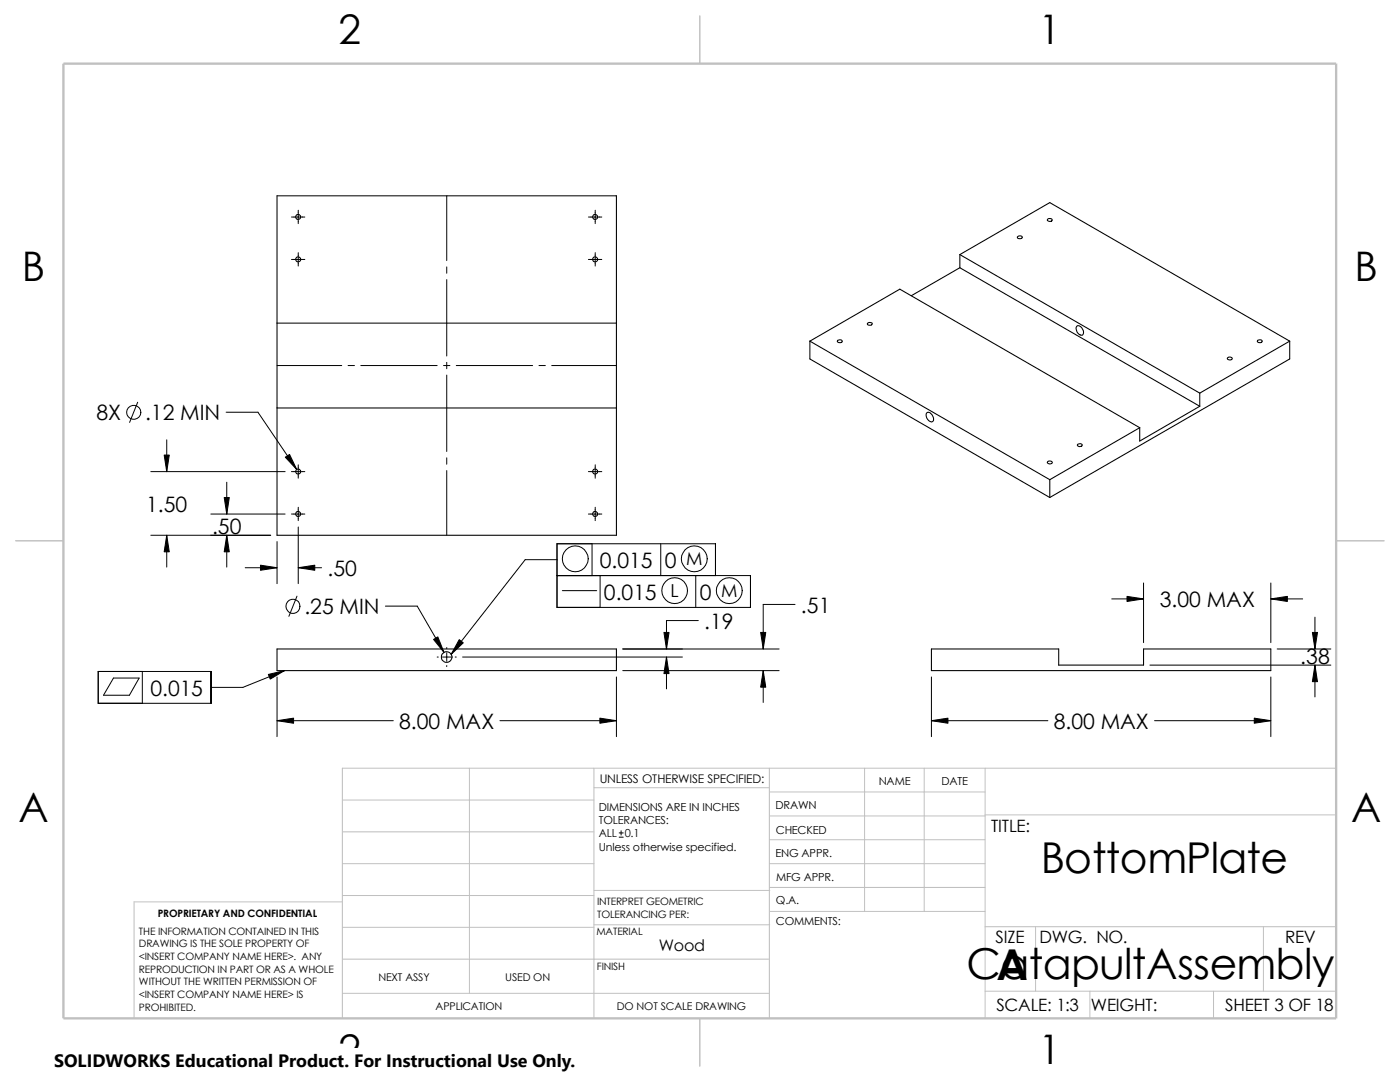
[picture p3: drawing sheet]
<svg xmlns="http://www.w3.org/2000/svg" width="279mm" height="216mm" viewBox="0 0 279 216" stroke-linecap="round" stroke-linejoin="round" font-family="sans-serif">
<g fill="none" stroke="#c0c0c0" stroke-width=".2">
<path d="M68.3 159.6h50.2M93.7 153.3v44.9M118.5 157.2h35M118.5 153.3v49.9M153.5 158h43.1M153.5 153.3v49.9M172.6 153.3v28.6M184.4 153.3v28.6M196.6 153.3v49.9M266.7 153.3h-198.4v49.9M68.3 180h-41.5v23.2M68.3 172.3h50.2"/>
<path d="M68.3 166h50.2M68.3 178.7h50.2M118.5 177.7h35.1M153.5 177.1h43.1M153.5 172.3h43.1M153.5 162.8h43.1M153.5 167.6h43.1M196.6 162.6h70.1M68.3 191.4h85.2M68.3 185h50.2M68.3 198.2h85.2M118.5 184.5h35.1"/>
<path d="M153.6 181.9h43M196.6 184.9h70.1M196.6 197.8h70.1M206.7 184.9v12.9M217.5 197.8v5.4M242.2 197.8v5.4M252.1 184.9v12.9"/>
</g>
<path d="M139.7 3.2v9.5M3.1 107.9h9.6M266.7 107.9h9.5M139.7 203.2v9.5" fill="none" stroke="#c0c0c0" stroke-width=".21"/>
<path d="M12.7 12.7h254v190.5h-254z" fill="none" stroke="#c0c0c0" stroke-width=".47"/>
<g fill="none" stroke="#000" stroke-width=".21">
<path d="M55.3 39.1h67.7v67.7h-67.7zM191.6 53.4l47.8 27.7M191.6 53.4l-9.7 5.6M191.6 50.8l47.8 27.6M191.6 50.8v2.6M191.6 50.8l17.9-10.4 47.9 27.7M203.1 47.2a.5 .5 0 0 1 .5-.2 .5 .5 0 0 1 .4 .5 .57 .57 0 0 1-1-.2zM209.1 43.7a.51 .51 0 0 1 .5-.1 .51 .51 0 0 1 .4 .4 .55 .55 0 0 1-1-.2zM55.3 64.5h67.7M161.6 68.1l47.9 27.6M161.6 68.1l18-10.4 47.9 27.6M161.6 68.1v3.5l47.9 27.7"/>
<path d="M167.2 67.9a.51 .51 0 0 1 .5-.1 .51 .51 0 0 1 .4 .4 .53 .53 0 0 1-.6 .2 .53 .53 0 0 1-.4-.4zM173.2 64.5l.5-.2 .4 .2a.51 .51 0 0 1-.5 .4 .51 .51 0 0 1-.5-.3zM214.9 65.1a1.18 1.18 0 0 1 1.1 .5 1.18 1.18 0 0 1 0 1.3 1.24 1.24 0 0 1-1.1-1.8zM239.4 78.4v2.7M245 71.4a.48 .48 0 0 1 .5-.2 .48 .48 0 0 1 .4 .5 .57 .57 0 0 1-1-.2zM251 67.9a.51 .51 0 0 1 .5-.1 .51 .51 0 0 1 .4 .4 .53 .53 0 0 1-.5 .2 .53 .53 0 0 1-.4-.4zM257.4 68.1l-18 10.3M257.4 68.1v3.5l-47.9 27.7M55.3 81.4h67.7M185 82.4a.93 .93 0 0 1 1.2 .8l.1 .2a.56 .56 0 0 1-.3 .8 .56 .56 0 0 1-.7-.4l-.4-.7zM209.1 92.1a.51 .51 0 0 1 .5-.1 .51 .51 0 0 1 .4 .4 .55 .55 0 0 1-1-.2zM209.5 95.7v3.6"/>
<path d="M215.1 88.6a.48 .48 0 0 1 .5-.1 .48 .48 0 0 1 .3 .4 .54 .54 0 0 1-.9-.1zM227.5 85.3l-18 10.4M239.4 81.1l-11.9 6.9v-2.7M55.3 129.5h67.7v4.3h-67.7zM185.9 129.5h25.4v3.2h16.9v-3.2h25.4v4.3h-67.7z"/>
<circle cx="59.5" cy="51.8" r=".5"/>
<circle cx="59.5" cy="43.3" r=".5"/>
<circle cx="118.8" cy="43.3" r=".5"/>
<circle cx="118.8" cy="51.8" r=".5"/>
<circle cx="59.5" cy="94.1" r=".5"/>
<circle cx="118.8" cy="94.1" r=".5"/>
<circle cx="59.5" cy="102.6" r=".5"/>
<circle cx="118.8" cy="102.6" r=".5"/>
<circle cx="89.2" cy="131.1" r="1.06"/>
</g>
<g fill="none" stroke="#000" stroke-width=".2">
<path d="M89.2 39.1v12.9M58.2 43.3h2.6M58.2 51.8h2.6M59.5 42v2.6M59.5 50.4v2.7M89.2 53.3v1.2M89.2 55.8v15.2M117.4 43.3h2.7M117.4 51.8h2.7M118.8 42v2.6M118.8 50.4v2.7M55.3 72.9h12.9"/>
<path d="M69.5 72.9h1.2M72 72.9h15.2M88.5 72.9h1.3M89.2 72.3v1.3M89.2 74.8v15.3M91.1 72.9h15.2M107.6 72.9h1.2M110.1 72.9h12.9M27.5 80.3l-1.6 4M30.1 94.1h26.8M33.3 87.8v6.3M45.1 82.3h6.4l7.7 11.4"/>
<path d="M45.3 96.2v6.4M58.2 94.1h2.6M59.5 92.8v2.6M89.2 91.4v1.2M89.2 93.9v12.9M117.4 94.1h2.7M118.8 92.8v2.6M30.1 106.8h23.9M33.3 106.8v6.4M42.1 102.6h14.8M45.3 106.8v6.4M48.9 113.3h6.4"/>
<path d="M55.3 108.1v8.4M58.2 102.6h2.6M59.3 119l-1.6 4M59.5 101.2v2.7M59.5 105.2v11.3M59.5 113.3h4.7M111.2 114.9h38.6v6.3h-38.6v-12.7h31.6v6.4M111.2 111.7h-6.4l-14.8 18.9M112.2 117.9h6.9M117.4 102.6h2.7M118.2 108.5v6.4M118.8 101.2v2.7"/>
<path d="M119.8 114.9v6.3M131.9 108.5v6.4M138.9 114.9v6.3M221.9 119.5h6.3M228.2 116.3v11.9M253.6 116.3v11.9M253.6 119.5h6.4M19.6 134h22.5v6.3h-22.5zM22.6 135.3h5.2l-2 3.4h-5.1zM28.4 134v6.3M55.3 135.1v11.9M56.8 133.8l-8.3 3.4h-6.4"/>
<path d="M76.9 120.9h6.4l5.3 9.3M87.2 131.1h.3M88.3 131.1h1.7M89.2 129.2v.2M89.2 130.3v1.7M89.2 132.8v.2M90.8 131.1h.3M92.3 131.1h43.9M123 135.1v11.9M124.3 129.5h31.2M124.3 133.8h31.2M133 131.1v6.4"/>
<path d="M139.4 123.8h-6.4v5.7M152.3 133.8v6.4M158.7 120.6h-6.4v8.9M185.9 135.1v11.9M229.5 132.7h36.1M253.6 135.1v11.9M254.9 129.5h10.7M262.4 123.1v6.4M262.4 132.7v6.4M55.3 143.8h23.2M99.8 143.8h23.2M185.9 143.8h23.2"/>
<path d="M230.4 143.8h23.2M123.6 167h.8M123.6 166.2h.8M124 165.8v.8"/>
<circle cx="26.7" cy="82.3" r="1.4"/>
<circle cx="114.8" cy="111.5" r="2.58"/>
<circle cx="134.6" cy="117.9" r="2.58"/>
<circle cx="138.6" cy="111.5" r="2.58"/>
<circle cx="145.5" cy="117.9" r="2.58"/>
<circle cx="58.4" cy="121" r="1.41"/>
</g>
<g fill="#000" stroke="#000" stroke-width=".2">
<path d="M32.8 90.8h1l-.5 3.3zM56.9 91.2l.9-.5 1.4 3zM33.3 106.8l.5 3.3h-1zM44.7 99.3h1.1l-.5 3.3zM45.3 106.8l.5 3.3h-1.1zM52 112.8l3.3 .5-3.3 .5zM59.5 113.3l3.3-.5v1zM224.9 119l3.3 .5-3.3 .5zM253.6 119.5l3.3-.5v1zM53.6 134.6l3.2-.8-2.9 1.7zM86.5 127.6l.9-.5 1.2 3.1zM91.7 127.6l.8 .7-2.5 2.3z"/>
<path d="M132.5 126.2h1l-.5 3.3zM133 131.1l.5 3.3h-1zM152.3 133.8l.5 3.3h-1zM151.8 126.2h1l-.5 3.3zM262.4 132.7l.5 3.3h-1zM261.9 126.2h1l-.5 3.3zM55.3 143.8l3.3-.5v1zM119.7 143.3l3.3 .5-3.3 .5zM185.9 143.8l3.3-.5v1zM250.3 143.3l3.3 .5-3.3 .5z"/>
</g>
<path d="M10.8 209.2h104.1v6.7h-104.1z" fill="#fff"/>
<g font-size="8.5">
<text x="207.7" y="174.1">BottomPlate</text>
<text x="192.9" y="195.3">CatapultAssembly</text>
<text x="198.8" y="195.5">A</text>
</g>
<g font-size="8.1">
<text x="67.6" y="8.8">2</text>
<text x="207.3" y="8.8">1</text>
<text x="4.4" y="56.1">B</text>
<text x="270.3" y="56.1">B</text>
<text x="3.7" y="164.1">A</text>
<text x="269.6" y="164.1">A</text>
<text x="67.6" y="212.3">2</text>
<text x="207.3" y="212.3">1</text>
</g>
<g font-size="4.2">
<text x="19.3" y="83.9">8X</text>
<text x="29" y="83.9">.12 MIN</text>
<text x="29.2" y="102.1">1.50</text>
<text x="42.3" y="106.5">.50</text>
<text x="119.7" y="113.3">0.015</text>
<text x="132.7" y="113.3">0</text>
<text x="65.4" y="114.9">.50</text>
<text x="120.5" y="119.7">0.015</text>
<text x="139.7" y="119.7">0</text>
<text x="60.7" y="122.6">.25 MIN</text>
<text x="140.5" y="125.5">.19</text>
<text x="159.8" y="122.3">.51</text>
<text x="231.5" y="121.2">3.00 MAX</text>
<text x="259.5" y="132.5">.38</text>
<text x="30" y="138.9">0.015</text>
<text x="79.7" y="145.5">8.00 MAX</text>
<text x="210.3" y="145.5">8.00 MAX</text>
</g>
<g font-size="3.6">
<text x="136.9" y="112.8">M</text>
<text x="133.8" y="119.2">L</text>
<text x="143.9" y="119.2">M</text>
<text x="10.8" y="213">SOLIDWORKS Educational Product. For Instructional Use Only.</text>
</g>
<g font-size="3.4">
<text x="197.8" y="166">TITLE:</text>
<text x="198.7" y="188.1">SIZE</text>
<text x="207.5" y="188.1">DWG. NO.</text>
<text x="256.5" y="188.2">REV</text>
<text x="198.8" y="201.7">SCALE: 1:3</text>
<text x="217.7" y="201.8">WEIGHT:</text>
<text x="244.5" y="201.7">SHEET 3 OF 18</text>
</g>
<text font-size="3.2" x="131.5" y="189.8">Wood</text>
<text font-size="2.4" x="119.7" y="156.2">UNLESS OTHERWISE SPECIFIED:</text>
<g font-size="2.2">
<text x="119.5" y="161.8">DIMENSIONS ARE IN INCHES</text>
<text x="154.8" y="161.5">DRAWN</text>
<text x="175.4" y="156.7">NAME</text>
<text x="187.9" y="156.7">DATE</text>
<text x="119.5" y="164.4">TOLERANCES:</text>
<text x="119.5" y="167.1">ALL</text>
<text x="124.7" y="167.1">0.1</text>
<text x="154.8" y="166.3">CHECKED</text>
<text x="119.5" y="169.8">Unless otherwise specified.</text>
<text x="154.8" y="171">ENG APPR.</text>
<text x="154.9" y="175.7">MFG APPR.</text>
<text x="154.9" y="184.7">COMMENTS:</text>
<text x="154.9" y="180.5">Q.A.</text>
</g>
<g font-size="2.1">
<text x="75.5" y="195.7">NEXT ASSY</text>
<text x="100.8" y="195.7">USED ON</text>
<text x="86.9" y="201.5">APPLICATION</text>
<text x="123.1" y="201.6">DO NOT SCALE DRAWING</text>
</g>
<g font-size="2">
<text x="31.5" y="183">PROPRIETARY AND CONFIDENTIAL</text>
<text x="119.2" y="180.6">INTERPRET GEOMETRIC</text>
<text x="119.2" y="183.1">TOLERANCING PER:</text>
<text x="27.7" y="186.5">THE INFORMATION CONTAINED IN THIS</text>
<text x="27.7" y="189.1">DRAWING IS THE SOLE PROPERTY OF</text>
<text x="27.7" y="191.6">&lt;INSERT COMPANY NAME HERE&gt;. ANY</text>
<text x="119" y="186.6">MATERIAL</text>
<text x="27.7" y="194.1">REPRODUCTION IN PART OR AS A WHOLE</text>
<text x="27.7" y="196.6">WITHOUT THE WRITTEN PERMISSION OF</text>
<text x="119.1" y="193.5">FINISH</text>
<text x="27.7" y="199.1">&lt;INSERT COMPANY NAME HERE&gt; IS</text>
<text x="27.7" y="201.7">PROHIBITED.</text>
</g>
</svg>
